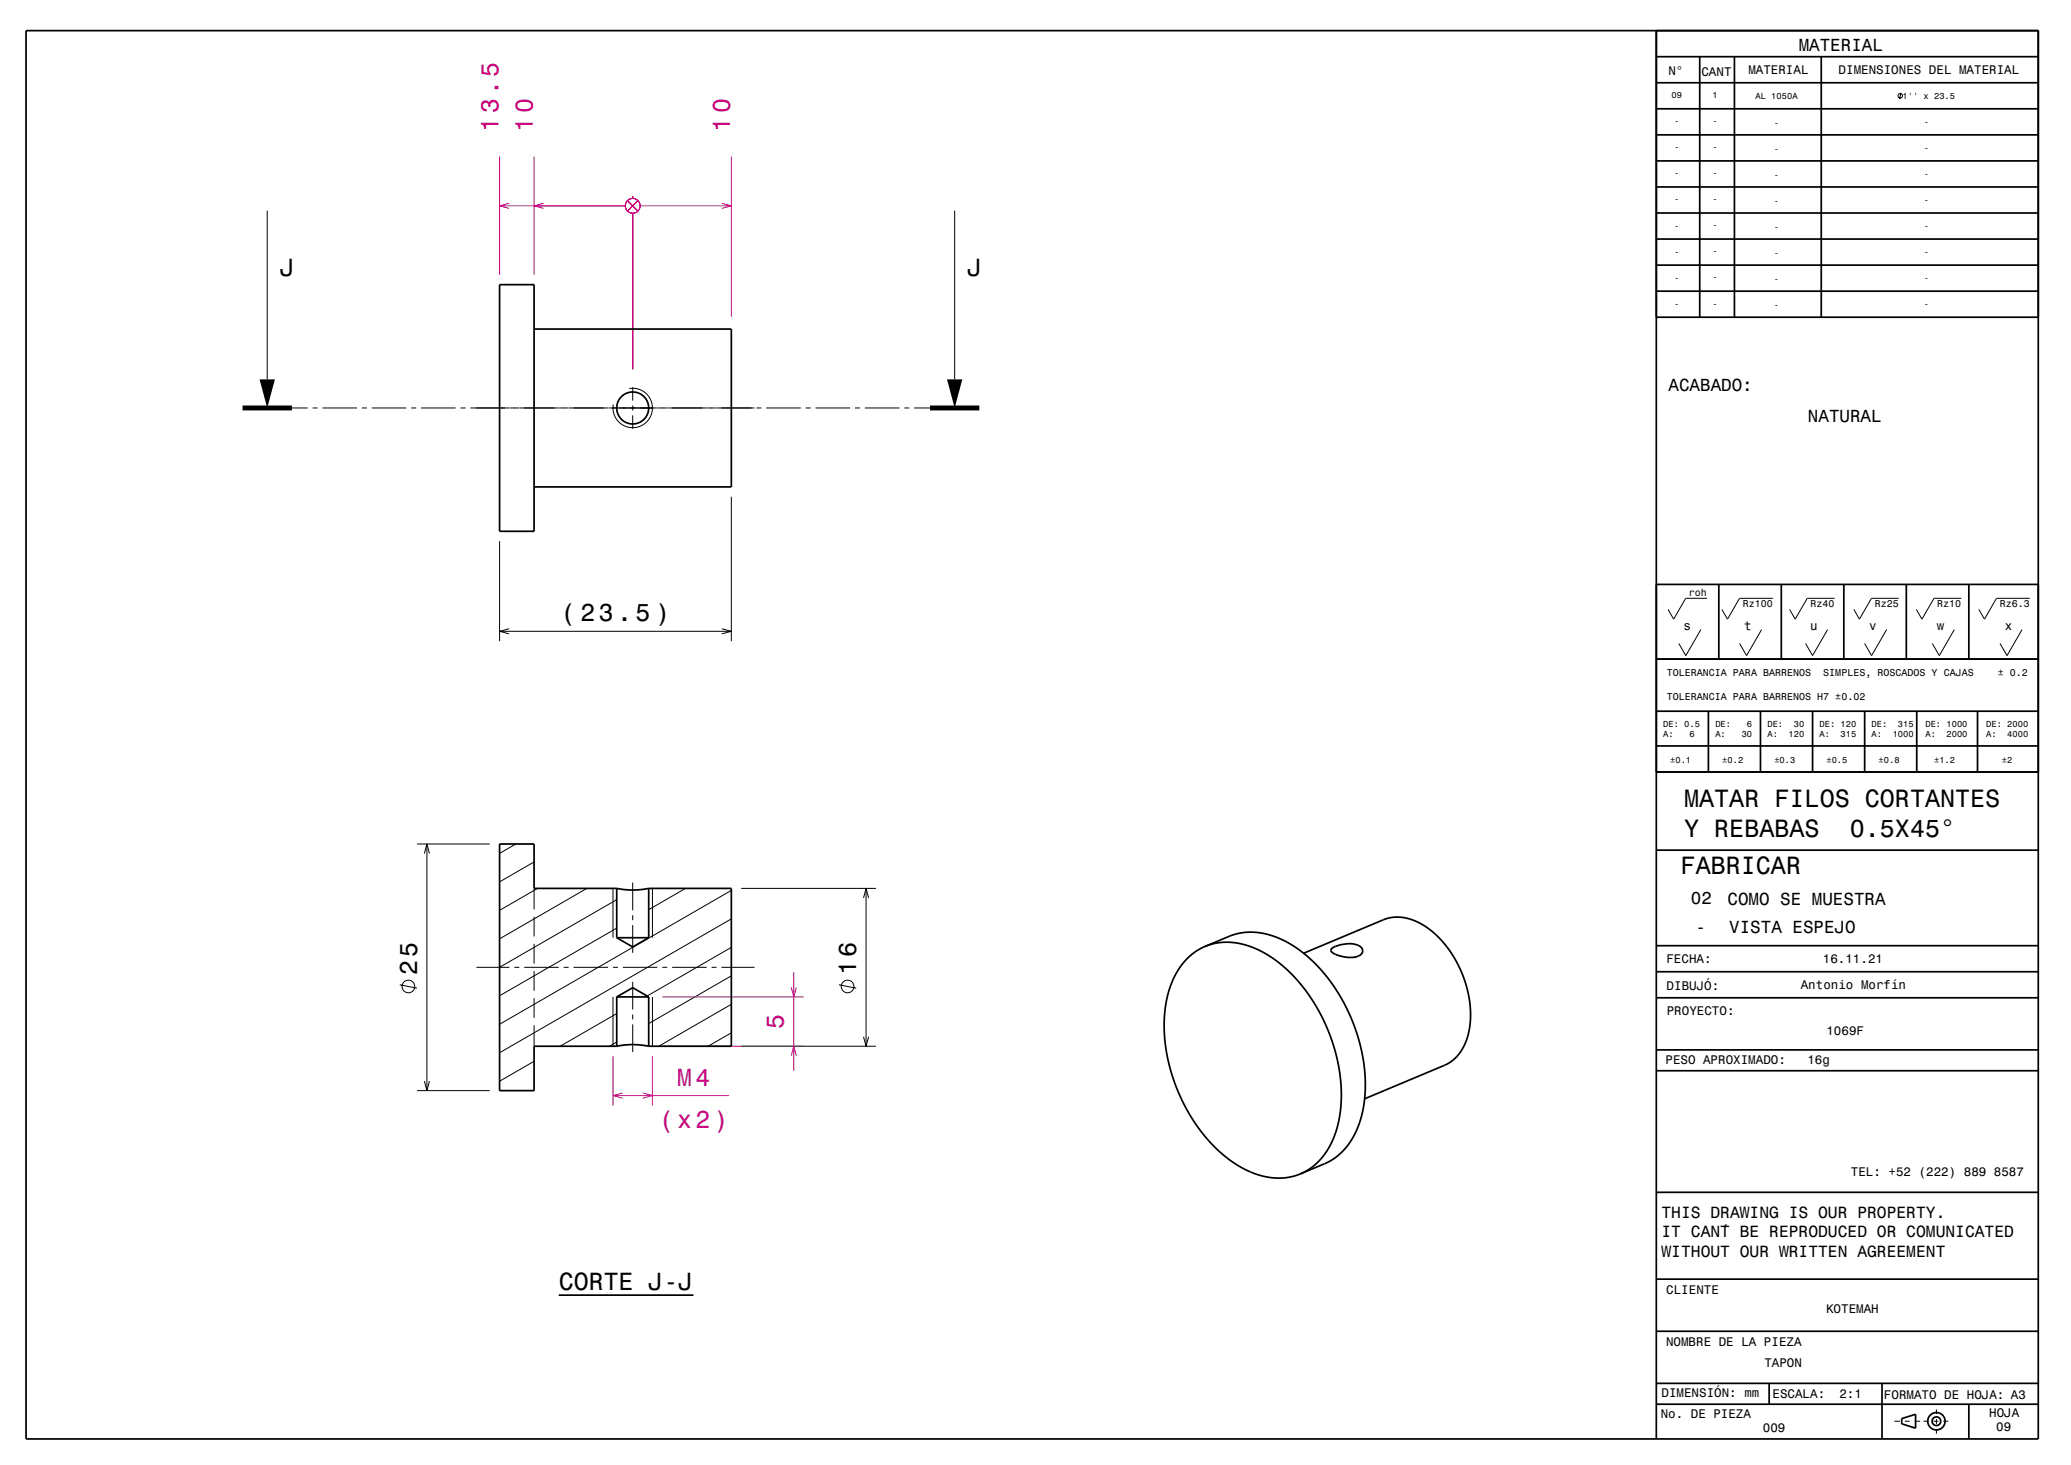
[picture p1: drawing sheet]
<svg xmlns="http://www.w3.org/2000/svg" width="420mm" height="297mm" viewBox="0 0 420 297" stroke-linecap="round" stroke-linejoin="round" font-family="sans-serif">
<g fill="none" stroke="#000" stroke-width=".2">
<path d="M385.5 18.8l-.2 1.2M54.2 42.7v34.2M193.6 42.7v34.2M127.6 78.8a4 4 0 0 1 4.7 3.7 4 4 0 0 1-4.2 4.2 4 4 0 0 1-3.7-4.7M128.3 78.5v2.7M59.2 82.7h3.2M63.4 82.7h1M65.4 82.7h7M73.4 82.7h1M75.4 82.7h7M83.4 82.7h1M85.4 82.7h7"/>
<path d="M93.4 82.7h1M95.4 82.7h7.9M103.4 82.7h1.9M105.4 82.7h7.9M113.4 82.7h1.9M115.4 82.7h7.9M123.4 82.7h9.9M128.3 82.2v1M128.3 84.2v2.7M133.4 82.7h1.9M135.4 82.7h7.9M143.4 82.7h1.9"/>
<path d="M145.4 82.7h7.6M153.4 82.7h1M155.4 82.7h7M163.4 82.7h1M165.4 82.7h7M173.4 82.7h1M175.4 82.7h7M183.4 82.7h1M185.4 82.7h3.2M101.3 109.7v20.3M148.3 100.7v29.3M101.3 128h47"/>
<path d="M103.2 127.5l-1.9 .5 1.9 .5M146.4 127.5l1.9 .5-1.9 .5M344.9 127.6l-3 5.3-1.4-2.4M346.2 121.3h-4.3l-2.5 4.2-1.1-2M357.3 127.6l-3.1 5.3-1.4-2.4M359.5 121.3h-6.7l-2.5 4.2-1.1-2M370.6 127.6l-3 5.3-1.4-2.4M372.1 121.3h-5.6l-2.4 4.2-1.2-2M382.6 127.6l-3 5.3-1.5-2.4M385.1 121.3h-5.6l-2.4 4.2-1.1-2M396.3 127.6l-3 5.3-1.4-2.4M397.8 121.3h-5.6l-2.4 4.2-1.2-2"/>
<path d="M410.1 127.6l-3.1 5.3-1.4-2.4M411.7 121.3h-6.8l-2.4 4.2-1.2-2M84.6 171.1h14.7M86.1 173l.5-1.9 .5 1.9M86.6 171.1v50M104.6 171.1l-3.3 1.9M108.3 174.7l-7 4.1M128.3 178.9v5.6M81.1 199.6l3.5 .7M96.6 196.1h6.7M104.3 196.1h1M106.3 196.1h7"/>
<path d="M108.3 180.1v4.3M108.3 185.9v4M108.3 191.4v4M108.3 196.9v4M109 180.1l-7.7 4.5M114.3 196.1h1M116.3 196.1h7M119 180.1l-17.7 10.2M124.3 180.1v10M124.3 196.1h1M125.1 188.2l-23.8 13.7M125.1 182.4l-23.8 13.7"/>
<path d="M126.3 196.1h7M128.3 185.5v1M128.3 187.5v5.7M128.3 199v5.7M132.3 180.1v10M134.3 196.1h1M136.3 196.1h7M139 180.1l-7.4 4.3M144.3 196.1h1M146.3 196.1h6.7M148.3 197.8l-16.7 9.7M148.3 192.1l-17.1 9.8"/>
<path d="M148.3 186.3l-47 27.1M148.3 180.5l-47 27.2M150.3 180.1h27.3M170.1 199.6l3.5 .7M175.1 182l.5-1.9 .6 1.9M175.6 180.1v32M86.1 219.2l.5 1.9 .5-1.9M108.3 215.2l-7 4M108.3 202.4v4M108.3 207.9v4.2M124.3 202.1v10M125.1 211.3l-1.5 .8"/>
<path d="M125.1 205.5l-11.5 6.6M128.3 205.7v1M128.3 207.7v5.6M132.3 202.1v10M148.3 209.4l-4.7 2.7M148.3 203.6l-14.7 8.5M150.3 212.1h27.3M175.1 210.2l.5 1.9 .6-1.9M84.6 221.1h14.7M108.3 220.9l-.3 .2M384.2 288.1h1.1M386.3 288.1h1"/>
<path d="M388.3 288.1h1.1M390.1 288.1h1M392.1 288.1h1M392.7 285.7v1M392.7 287.7v1M392.7 289.7v.9M394.1 288.1h1"/>
<circle cx="385.4" cy="19.4" r=".45"/>
<circle cx="82.8" cy="200" r="1.28"/>
<circle cx="171.9" cy="200" r="1.28"/>
</g>
<g fill="none" stroke="#ff0080" stroke-width=".2">
<path d="M101.3 31.7v24M108.3 31.7v24M128.3 39.7v.5M148.3 31.7v32.5M101.3 41.7h25.5M103.2 41.2l-1.9 .5 1.9 .5M110.2 41.2l-1.9 .5 1.9 .5M127.3 40.7l2.1 2.1M128.3 43.2v31.7M129.4 40.7l-2.1 2.1M129.8 41.7h18.5M146.4 41.2l1.9 .5-1.9 .5"/>
<circle cx="128.3" cy="41.7" r="1.5"/>
</g>
<path d="M161 197.1v20M124.3 214.1v10M132.3 214.1v10M134.3 212.1h28.7M134.3 202.1h28.7M160.5 214l.5-1.9 .5 1.9M160.5 200.2l.5 1.9 .5-1.9M124.3 222.1h23.5M126.2 221.6l-1.9 .5 1.9 .5M130.4 221.6l1.9 .5-1.9 .5" fill="none" stroke="#800080" stroke-width=".2"/>
<g fill="none" stroke="#000" stroke-width=".35">
<path d="M5.3 6.2h408.1v285.5h-408.1zM335.9 6.2v285.5M335.9 16.8h77.4M335.9 11.5h77.4M344.7 11.5v52.8M351.7 11.5v52.8M369.4 11.5v52.8M335.9 37.9h77.4M335.9 32.6h77.4M335.9 27.3h77.4M335.9 22.1h77.4M101.3 57.7h7v50h-7z"/>
<path d="M335.9 59h77.5M335.9 53.7h77.4M335.9 48.5h77.4M335.9 43.2h77.4M108.3 66.7h40v32h-40M335.9 64.3h77.5M335.9 118.5h77.5M348.6 118.5v15.1M361.3 118.5v15.1M373.9 118.5v15.1M386.6 118.5v15.1M399.3 118.5v15.1"/>
<path d="M335.9 133.6h77.5M335.9 156.5h77.5M335.9 144.2h77.5M335.9 151.2h77.5M346.5 144.2v12.3M357 144.2v12.3M367.6 144.2v12.3M378.2 144.2v12.3M388.7 144.2v12.3M401 144.2v12.3M335.9 172.4h77.5M125.1 180.1l3.2 .3 3.3-.3"/>
<path d="M125.1 180.1h-16.8v-9h-7v50h7v-9h16.8M125.1 180.1v10M125.1 190.1l3.2 1.9 3.3-1.9M125.1 190.1h6.5M131.6 180.1h16.7v32h-16.7M131.6 180.1v10M244.4 191.9l5.5-2.3 2.9-.6h1.7l2 .3 1.9 .6 2 .8 2 1.1 1.9 1.4 2 1.8 1.8 1.8 1.8 2.2 1.6 2.5 1.4 2.6 1.2 2.5 1 2.8 .8 2.6 .6 3.1 .3 2.6 .1 2.3-.2 2.9-.4 2.5-.5 2-.7 1.8-1 1.8-1.1 1.6-1.3 1.4-2.4 1.6-5.6 2.4M244.4 191.9l1.4-.5 1.7-.3 1.7-.1 1.7 .2 1.6 .4 2 .6 3.5 2 3.4 2.8 3.2 3.5 2.6 4.1 2.1 4.2 1.5 4.5 1 4.8 .2 4.8-.5 4.2-1.1 3.6-1.6 3.1-1.1 1.4-1.3 1.2-1.2 .8-1.5 .8M244.4 191.9l-1.3 .6-1.4 1-1.1 1-1.2 1.5-1.7 3.1-1.1 3.7-.5 4.1 .2 4.9 1 4.8 1.5 4.4 2.1 4.3 2.7 4.1 3.1 3.5 3.4 2.7 3.5 2 1.6 .6 2 .5 1.5 .1h1.7l1.8-.3 1.5-.5M264.4 193.3l16.6-7 1.6-.3h1.8l1.6 .3 1.8 .8 1.6 .9 1.7 1.4 1.4 1.4 1.6 2.1 1.3 2.1 1.1 2.3 .7 2.1 .7 2.6 .3 2.4v2.1l-.2 2.1-.5 2-.7 1.6-.9 1.4-1.2 1.3-1.5 .9-16.4 7M270.1 192.3a6 6 0 0 1 5.8-.4 1.07 1.07 0 0 1 .5 1.1 1.07 1.07 0 0 1-.9 .9 6.2 6.2 0 0 1-5.6-1.1zM335.9 191.7h77.5"/>
<path d="M335.9 197h77.5M125.1 212.1l3.2-.3 3.3 .3M125.1 202.1l3.2-1.9 3.3 1.9M125.1 202.1v10M125.1 202.1h6.5M131.6 202.1v10M335.9 202.3h77.5M335.9 217.1h77.5M335.9 212.8h77.5M335.9 259.3h77.5M335.9 241.7h77.5M113.3 262.6h27.3"/>
<path d="M335.9 269.9h77.5M335.9 284.7h77.5M335.9 280.5h77.5M358.8 280.5v4.2M381.7 280.5v11.2M385.7 287.6l2.8-.9v2.8l-2.8-.8zM399.3 284.7v7"/>
<circle cx="128.3" cy="82.7" r="3.2"/>
<circle cx="392.7" cy="288.1" r="1.76"/>
<circle cx="392.7" cy="288.1" r=".88"/>
</g>
<path d="M49.2 82.7h10M188.6 82.7h10" fill="none" stroke="#000" stroke-width="1" stroke-linecap="butt"/>
<g fill="#000">
<path d="M52.6 76.9h3.1l-1.5 5.8z" fill-rule="evenodd"/>
<path d="M192.1 76.9h3.1l-1.6 5.8z" fill-rule="evenodd"/>
</g>
<g font-size="5.1">
<text x="341.5" y="163.5">MATAR FILOS CORTANTES</text>
<text x="341.5" y="169.6">Y REBABAS</text>
<text x="375.1" y="169.6">0.5X45°</text>
<text x="340.8" y="177.2">FABRICAR</text>
</g>
<g font-size="5" fill="#ff0080">
<text x="101.1" y="26.7" transform="rotate(-90 101.1 26.7)">13.5</text>
<text x="108.1" y="26.7" transform="rotate(-90 108.1 26.7)">10</text>
<text x="148.1" y="26.7" transform="rotate(-90 148.1 26.7)">10</text>
</g>
<g font-size="5">
<text x="56.8" y="56">J</text>
<text x="196.2" y="56">J</text>
<text x="113.7" y="126">( 23.5 )</text>
<text x="84.6" y="197.7" transform="rotate(-90 84.6 197.7)">25</text>
<text x="173.6" y="197.7" transform="rotate(-90 173.6 197.7)">16</text>
<text x="113.3" y="261.6">CORTE J-J</text>
</g>
<g font-size="5" fill="#800080">
<text x="159" y="208.6" transform="rotate(-90 159 208.6)">5</text>
<text x="137.3" y="220.1">M4</text>
<text x="133.6" y="228.6">(x2)</text>
</g>
<g font-size="3.6">
<text x="364.8" y="10.3">MATERIAL</text>
<text x="338.4" y="79.3">ACABADO:</text>
<text x="366.7" y="85.6">NATURAL</text>
<text x="342.9" y="183.3">02</text>
<text x="350.3" y="183.5">COMO SE MUESTRA</text>
<text x="343.9" y="189.2">-</text>
<text x="350.7" y="189.1">VISTA ESPEJO</text>
</g>
<g font-size="3.3">
<text x="337" y="246.8">THIS DRAWING IS OUR PROPERTY.</text>
<text x="337" y="250.8">IT CAN´T BE REPRODUCED OR COMUNICATED</text>
<text x="337" y="254.7">WITHOUT OUR WRITTEN AGREEMENT</text>
</g>
<g font-size="2.5">
<text x="338.3" y="15.2">N°</text>
<text x="345.1" y="15.3">CANT</text>
<text x="354.6" y="15">MATERIAL</text>
<text x="372.9" y="15">DIMENSIONES DEL MATERIAL</text>
<text x="341.4" y="127.6">s</text>
<text x="353.7" y="127.6">t</text>
<text x="367.1" y="127.6">u</text>
<text x="379.1" y="127.6">v</text>
<text x="392.8" y="127.6">w</text>
<text x="406.6" y="127.6">x</text>
<text x="338" y="195.2">FECHA:</text>
<text x="369.7" y="195.2">16.11.21</text>
<text x="338" y="200.7">DIBUJÓ:</text>
<text x="365.2" y="200.5">Antonio Morfín</text>
<text x="338" y="205.8">PROYECTO:</text>
<text x="370.4" y="209.8">1069F</text>
<text x="337.8" y="215.7">PESO APROXIMADO:</text>
<text x="366.5" y="215.8">16g</text>
<text x="375.4" y="238.4">TEL: +52 (222) 889 8587</text>
<text x="337.9" y="262.3">CLIENTE</text>
<text x="370.3" y="266.2">KOTEMAH</text>
<text x="337.9" y="272.9">NOMBRE DE LA PIEZA</text>
<text x="357.8" y="277.2">TAPON</text>
<text x="336.8" y="287.4">No. DE PIEZA</text>
<text x="337" y="283.3">DIMENSIÓN: mm</text>
<text x="359.5" y="283.4">ESCALA:</text>
<text x="373" y="283.4">2:1</text>
<text x="382.1" y="283.6">FORMATO DE HOJA: A3</text>
<text x="403.4" y="287.2">HOJA</text>
<text x="357.5" y="290.4">009</text>
<text x="404.8" y="290.1">09</text>
</g>
<g font-size="2">
<text x="342.5" y="120.9">roh</text>
<text x="353.4" y="123.1">Rz100</text>
<text x="367.2" y="123.1">Rz40</text>
<text x="380.2" y="123.1">Rz25</text>
<text x="392.9" y="123.1">Rz10</text>
<text x="405.5" y="123.1">Rz6.3</text>
<text x="338" y="137">TOLERANCIA PARA BARRENOS</text>
<text x="369.8" y="137">SIMPLES, ROSCADOS Y CAJAS</text>
<text x="405.2" y="137">± 0.2</text>
<text x="338" y="141.9">TOLERANCIA PARA BARRENOS H7 ±0.02</text>
</g>
<g font-size="1.8">
<text x="339" y="19.9">09</text>
<text x="347.3" y="19.9">1</text>
<text x="356" y="20.2">AL 1050A</text>
<text x="385.8" y="20">1'' x 23.5</text>
<text x="339.5" y="25.2">-</text>
<text x="347.3" y="25.2">-</text>
<text x="359.8" y="25.4">-</text>
<text x="390.2" y="25.3">-</text>
<text x="339.5" y="30.5">-</text>
<text x="339.5" y="35.8">-</text>
<text x="347.3" y="30.5">-</text>
<text x="347.3" y="35.7">-</text>
<text x="359.8" y="30.7">-</text>
<text x="390.2" y="30.6">-</text>
<text x="390.2" y="35.9">-</text>
<text x="339.5" y="41">-</text>
<text x="347.3" y="41">-</text>
<text x="359.8" y="36">-</text>
<text x="359.8" y="41.3">-</text>
<text x="390.2" y="41.2">-</text>
<text x="339.5" y="46.3">-</text>
<text x="347.3" y="46.3">-</text>
<text x="359.8" y="46.6">-</text>
<text x="390.2" y="46.5">-</text>
<text x="339.5" y="51.6">-</text>
<text x="347.3" y="51.6">-</text>
<text x="359.8" y="51.9">-</text>
<text x="390.2" y="51.7">-</text>
<text x="339.5" y="56.9">-</text>
<text x="347.3" y="56.9">-</text>
<text x="359.8" y="57.2">-</text>
<text x="390.2" y="57">-</text>
<text x="339.5" y="62.2">-</text>
<text x="347.3" y="62.1">-</text>
<text x="359.8" y="62.4">-</text>
<text x="390.2" y="62.3">-</text>
<text x="337.3" y="147.3">DE: 0.5</text>
<text x="337.3" y="149.4">A:</text>
<text x="342.7" y="149.4">6</text>
<text x="347.9" y="147.3">DE:</text>
<text x="347.9" y="149.4">A:</text>
<text x="353.2" y="149.4">30</text>
<text x="354.3" y="147.3">6</text>
<text x="358.4" y="147.3">DE:</text>
<text x="358.4" y="149.4">A:</text>
<text x="362.7" y="149.4">120</text>
<text x="363.8" y="147.3">30</text>
<text x="369" y="147.3">DE: 120</text>
<text x="369" y="149.4">A:</text>
<text x="373.3" y="149.4">315</text>
<text x="379.6" y="147.3">DE:</text>
<text x="379.6" y="149.4">A:</text>
<text x="383.8" y="149.4">1000</text>
<text x="384.9" y="147.3">315</text>
<text x="390.5" y="147.3">DE: 1000</text>
<text x="390.5" y="149.4">A:</text>
<text x="394.8" y="149.4">2000</text>
<text x="402.8" y="147.3">DE: 2000</text>
<text x="402.8" y="149.4">A:</text>
<text x="407.1" y="149.4">4000</text>
<text x="338.7" y="154.7">±0.1</text>
<text x="349.3" y="154.7">±0.2</text>
<text x="359.8" y="154.7">±0.3</text>
<text x="370.4" y="154.7">±0.5</text>
<text x="381" y="154.7">±0.8</text>
<text x="392.2" y="154.7">±1.2</text>
<text x="406" y="154.7">±2</text>
</g>
</svg>
